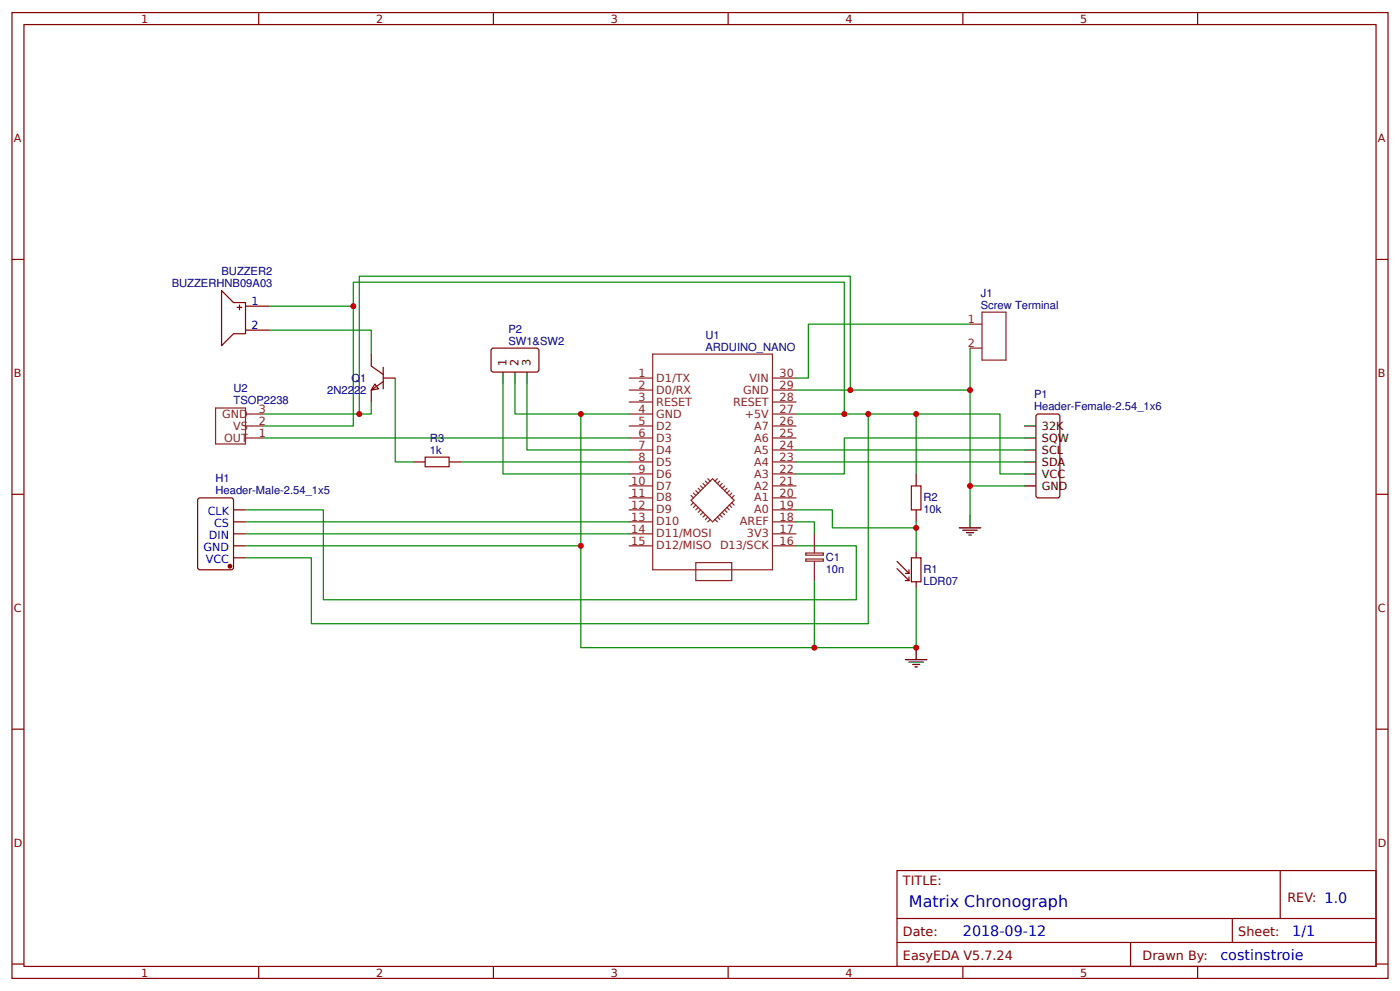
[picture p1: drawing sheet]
<svg xmlns="http://www.w3.org/2000/svg" width="309mm" height="219mm" viewBox="0 0 309 219" stroke-linecap="round" stroke-linejoin="round" font-family="sans-serif">
<g fill="none" stroke="#800" stroke-width=".26">
<path d="M2.6 2.8h304.1v213.2h-304.1zM5.3 5.4h298.7v208h-298.7zM57.1 2.8v2.6M109 2.8v2.6M160.9 2.8v2.6M212.7 2.8v2.6M264.6 2.8v2.6M2.6 57.3h2.7M304 57.3h2.7M48.9 64.2l2.7 2.6h2.6v6.9h-2.6l-2.7 2.6zM52.4 67.9h1M52.9 67.3v1.1"/>
<path d="M54.2 67.6h5.3M54.2 72.9h5.3M82 78.2v2.6l2.7 1.9M108.6 77.1l.4-.2h9.8l.3 .5-.1 4.5-.5 .3-9.8-.1-.2-.5zM82.8 84.8l.8 1.1-1.6 .2zM84.7 84.3l-2.7 1.8v2.7M84.7 83.5h2.6M84.7 81.1v4.8M228.9 91.7l.5-.3h4.2l.5 .3 .1 .2v17.5l-.1 .3-.5 .2h-4.2l-.5-.2v-.3zM2.6 109.1h2.7M43.7 110.2l.5-.3h6.9l.4 .3 .1 15.1-.3 .4-7.1 .1-.5-.3zM51.6 117.9h2.6"/>
<path d="M51.6 115.2h2.6M51.6 112.6h2.6M91.3 102h2.6M99.2 102h2.7M202.4 104.6v2.7M202.4 112.6v2.6M304 109.1h2.7M51.6 123.2h2.6M51.6 120.5h2.6M2.6 161h2.7M304 161h2.7M198.2 192.2h105.8v21.2h-105.8z"/>
<path d="M282.8 192.2v10.6M2.6 212.9h2.7M57.1 213.4v2.6M109 213.4v2.6M160.9 213.4v2.6M198.2 202.8h105.8M198.2 208.1h105.8M212.7 213.4v2.6M249.8 208.1v5.3M264.6 213.4v2.6M272.3 202.8v5.3M304 212.9h2.7"/>
</g>
<g fill="none" stroke="#8d2323" stroke-width=".26">
<path d="M144.2 78.2h26.5v47.6h-26.5zM214.3 71.6h2.7M214.3 76.9h2.7M217 68.9h5.2v10.6h-5.2zM47.6 90.1h6.6v7.9h-6.6zM54.2 96.7h4M54.2 94.1h4M54.2 91.4h4M138.9 99.4h5.3M138.9 96.7h5.3M138.9 94.1h5.3M138.9 91.4h5.3"/>
<path d="M138.9 88.8h5.3M138.9 86.1h5.3M138.9 83.5h5.3M170.7 99.4h5.2M170.7 96.7h5.2M170.7 94.1h5.2M170.7 91.4h5.2M170.7 88.8h5.2M170.7 86.1h5.2M170.7 83.5h5.2M138.9 117.9h5.3M138.9 115.2h5.3"/>
<path d="M138.9 112.6h5.3M138.9 109.9h5.3M138.9 107.3h5.3M138.9 104.6h5.3M138.9 102h5.3M152.7 109.4l.5 .5M153.2 111l-.5 .5M153.2 108.9l.5 .5M153.7 108.3l.6 .6M153.7 111.5l-.5 .6M154.3 107.8l.5 .5M154.3 112.1l-.6 .5"/>
<path d="M154.8 107.3l.5 .5M154.8 112.6l-.5 .5M155.3 106.8l.5 .5M155.3 113.1l-.5 .5M155.8 106.2l.6 .6M155.8 113.6l-.5 .6M156.4 105.7l.5 .5M156.4 114.2l-.6 .5M156.9 114.7l-.5 .5M158 106.2l4.2 4.3-4.8 4.7-2.6-2.6M158 114.7l.5 .5M158 106.2l-.6-.5-4.7 4.8 2.1 2.1"/>
<path d="M158.5 114.2l.5 .5M158.5 105.7l-.5 .5M159 113.6l.5 .6M159 106.2l-.5 .6M159.5 113.1l.6 .5M159.5 106.8l-.5 .5M160.1 112.6l.5 .5M160.1 107.3l-.6 .5M160.6 112.1l.5 .5M160.6 107.8l-.5 .5M161.1 111.5l.6 .6M161.1 108.3l-.5 .6"/>
<path d="M161.7 111l.5 .5M161.7 108.9l-.6 .5M162.2 109.4l-.5 .5M170.7 117.9h5.2M170.7 115.2h5.2M170.7 112.6h5.2M170.7 109.9h5.2M170.7 107.3h5.2M170.7 104.6h5.2M170.7 102h5.2M179.9 117.9v4.2M138.9 120.5h5.3"/>
<path d="M153.7 124.2h8v4h-8zM170.7 120.5h5.2M178 123.4h3.9v.5h-3.9zM178 122.1h3.9v.5h-3.9zM179.9 124v4.5"/>
</g>
<circle cx="50.8" cy="125" r=".4" fill="#800" stroke="#800" stroke-width=".26"/>
<g fill="none" stroke="#080" stroke-width=".26">
<path d="M59.5 72.9h22.5v5.3M59.5 67.6h18.6M214.3 71.6h-35.7v11.9h-2.7M214.3 76.9v9.2h-38.4M58.2 96.7h80.7M82 88.8v2.6h-2.6M87.3 83.5v18.5h4M111.1 84.8v19.8h27.8M113.8 84.8v6.6h14.5M116.4 84.8v14.6h22.5M138.9 91.4h-10.6v29.1h-74.1M175.9 91.4h15.9v46.3h-123v-14.5h-14.6"/>
<path d="M175.9 99.4h50.3M186.5 91.4v-29.1h-108.4v31.8h-19.9M187.9 86.1v-25.1h-108.5v30.4h-21.2M191.8 91.4h29.1v13.2h5.3M202.4 91.4v13.2M214.3 86.1v21.2h11.9M226.2 96.7h-39.7v7.9h-10.6M54.2 112.6h17.2v19.8h117.8v-11.9h-13.3M54.2 115.2h84.7M54.2 117.9h84.7M101.9 102h37M175.9 112.6h8v3.9h18.5"/>
<path d="M175.9 115.2h4v2.7M175.9 102h50.3M202.4 115.2v6.6M214.3 107.3v6.6M128.3 120.5v22.5h51.6M179.9 128.5v14.5h22.5v-13.2"/>
</g>
<path d="M198.2 125.5l2.6 2.7M198.2 124l2.6 2.6M200 128.2h.8M200 126.6h.8M200.8 125.8v.8M200.8 127.4v.8M201.3 123.2h2.2v5.3h-2.2zM202.4 121.8v1.4M202.4 128.5v1.3" fill="none" stroke="#840000" stroke-width=".26"/>
<path d="M93.9 100.9h5.3v2.2h-5.3zM201.3 107.3h2.2v5.3h-2.2z" fill="none" stroke="#a00000" stroke-width=".26"/>
<g fill="none" stroke="#000" stroke-width=".26">
<path d="M111.1 82.2v2.6M113.8 82.2v2.6M116.4 82.2v2.6M226.2 94.1h2.7M226.2 96.7h2.7M226.2 99.4h2.7M211.9 116.5h4.8M212.7 117.1h3.2M213.5 117.6h1.6M214 118.1h.6M214.3 113.9v2.6M226.2 102h2.7"/>
<path d="M226.2 104.6h2.7M226.2 107.3h2.7M200 145.7h4.8M200.8 146.2h3.2M201.6 146.7h1.6M202.1 147.2h.6M202.4 143v2.7"/>
</g>
<g fill="#c00">
<circle cx="128.3" cy="91.4" r=".66"/>
<circle cx="187.9" cy="86.1" r=".66"/>
<circle cx="214.3" cy="86.1" r=".66"/>
<circle cx="191.8" cy="91.4" r=".66"/>
<circle cx="79.4" cy="91.4" r=".66"/>
<circle cx="186.5" cy="91.4" r=".66"/>
<circle cx="202.4" cy="116.5" r=".66"/>
<circle cx="78.1" cy="67.6" r=".66"/>
<circle cx="202.4" cy="91.4" r=".66"/>
<circle cx="202.4" cy="143" r=".66"/>
<circle cx="179.9" cy="143" r=".66"/>
<circle cx="128.3" cy="120.5" r=".66"/>
<circle cx="214.3" cy="107.3" r=".66"/>
</g>
<text font-size="3.5" fill="#00f" x="200.8" y="200.2">Matrix Chronograph</text>
<g font-size="3.2" fill="#00f">
<text x="212.7" y="206.8">2018-09-12</text>
<text x="285.5" y="206.8">1/1</text>
<text x="269.6" y="212.1">costinstroie</text>
</g>
<g font-size="2.8" fill="#800">
<text x="199.5" y="195.4">TITLE:</text>
<text x="284.4" y="199.1">REV: 1.0</text>
<text x="199.5" y="206.8">Date:</text>
<text x="273.6" y="206.8">Sheet:</text>
<text x="199.5" y="212.1">EasyEDA V5.7.24</text>
<text x="252.4" y="212.1">Drawn By:</text>
</g>
<g font-size="2.5" fill="#800">
<text x="31.2" y="5">1</text>
<text x="83.1" y="5">2</text>
<text x="134.9" y="5">3</text>
<text x="186.8" y="5">4</text>
<text x="238.7" y="5">5</text>
<text x="3" y="31.4">A</text>
<text x="304.4" y="31.4">A</text>
<text x="3" y="83.2">B</text>
<text x="304.4" y="83.2">B</text>
<text x="3" y="135.1">C</text>
<text x="304.4" y="135.1">C</text>
<text x="3" y="186.9">D</text>
<text x="304.4" y="186.9">D</text>
<text x="31.2" y="215.6">1</text>
<text x="83.1" y="215.6">2</text>
<text x="134.9" y="215.6">3</text>
<text x="186.8" y="215.6">4</text>
<text x="238.7" y="215.6">5</text>
</g>
<g font-size="2.5" fill="#000080">
<text x="37.9" y="63.4">BUZZERHNB09A03</text>
<text x="48.9" y="60.7">BUZZER2</text>
<text x="216.7" y="65.5">J1</text>
<text x="216.7" y="68.1">Screw Terminal</text>
<text x="112.3" y="76.1">SW1&amp;SW2</text>
<text x="112.3" y="73.4">P2</text>
<text x="155.8" y="77.4">ARDUINO_NANO</text>
<text x="155.8" y="74.7">U1</text>
<text x="51.6" y="89.3">TSOP2238</text>
<text x="51.6" y="86.7">U2</text>
<text x="72.3" y="86.9">2N2222</text>
<text x="77.7" y="84.3">Q1</text>
<text x="228.5" y="88">P1</text>
<text x="228.5" y="90.6">Header-Female-2.54_1x6</text>
<text x="95" y="100.1">1k</text>
<text x="95" y="97.5">R3</text>
<text x="47.6" y="106.5">H1</text>
<text x="47.6" y="109.1">Header-Male-2.54_1x5</text>
<text x="204" y="113.4">10k</text>
<text x="204" y="110.7">R2</text>
<text x="182.4" y="124">C1</text>
<text x="182.4" y="126.6">10n</text>
<text x="204" y="129.2">LDR07</text>
<text x="204" y="126.6">R1</text>
</g>
<g font-size="2.5" fill="#00f">
<text x="55.6" y="67.3">1</text>
<text x="55.6" y="72.6">2</text>
<text x="45.9" y="113.6">CLK</text>
<text x="46.1" y="118.9">DIN</text>
<text x="47.3" y="116.3">CS</text>
<text x="45" y="121.6">GND</text>
<text x="45.5" y="124.2">VCC</text>
</g>
<g font-size="2.5" fill="#8d2323">
<text x="213.8" y="71.3">1</text>
<text x="213.8" y="76.6">2</text>
<text x="141" y="83.2">1</text>
<text x="172.2" y="83.2">30</text>
<text x="141" y="88.5">3</text>
<text x="141" y="85.9">2</text>
<text x="145" y="89.6">RESET</text>
<text x="145" y="86.9">D0/RX</text>
<text x="145" y="84.3">D1/TX</text>
<text x="161.9" y="89.6">RESET</text>
<text x="164.2" y="86.9">GND</text>
<text x="165.6" y="84.3">VIN</text>
<text x="172.2" y="85.9">29</text>
<text x="172.2" y="88.5">28</text>
<text x="49.1" y="92.2">GND</text>
<text x="51.5" y="94.9">VS</text>
<text x="57.1" y="93.8">2</text>
<text x="57.1" y="91.1">3</text>
<text x="141" y="93.8">5</text>
<text x="141" y="91.1">4</text>
<text x="145" y="94.9">D2</text>
<text x="145" y="92.2">GND</text>
<text x="164.5" y="92.2">+5V</text>
<text x="166.6" y="94.9">A7</text>
<text x="172.2" y="91.1">27</text>
<text x="172.2" y="93.8">26</text>
<text x="49.5" y="97.5">OUT</text>
<text x="57.1" y="96.4">1</text>
<text x="141" y="101.7">8</text>
<text x="141" y="99.1">7</text>
<text x="141" y="96.4">6</text>
<text x="145" y="100.1">D4</text>
<text x="145" y="97.5">D3</text>
<text x="166.6" y="97.5">A6</text>
<text x="166.6" y="100.1">A5</text>
<text x="172.2" y="96.4">25</text>
<text x="172.2" y="99.1">24</text>
<text x="172.2" y="101.7">23</text>
<text x="139.5" y="107">10</text>
<text x="141" y="104.4">9</text>
<text x="145" y="105.4">D6</text>
<text x="145" y="102.8">D5</text>
<text x="166.6" y="102.8">A4</text>
<text x="166.6" y="105.4">A3</text>
<text x="172.2" y="104.4">22</text>
<text x="172.2" y="107">21</text>
<text x="139.5" y="112.3">12</text>
<text x="139.5" y="109.7">11</text>
<text x="145" y="113.4">D9</text>
<text x="145" y="110.7">D8</text>
<text x="145" y="108.1">D7</text>
<text x="166.6" y="108.1">A2</text>
<text x="166.6" y="110.7">A1</text>
<text x="166.6" y="113.4">A0</text>
<text x="172.2" y="109.7">20</text>
<text x="172.2" y="112.3">19</text>
<text x="139.5" y="117.6">14</text>
<text x="139.5" y="115">13</text>
<text x="145" y="118.7">D11/MOSI</text>
<text x="145" y="116">D10</text>
<text x="163.5" y="116">AREF</text>
<text x="165" y="118.7">3V3</text>
<text x="172.2" y="115">18</text>
<text x="172.2" y="117.6">17</text>
<text x="139.5" y="120.3">15</text>
<text x="145" y="121.3">D12/MISO</text>
<text x="159.1" y="121.3">D13/SCK</text>
<text x="172.2" y="120.3">16</text>
</g>
<g font-size="2.5">
<text x="111.9" y="80.8" transform="rotate(-90 111.9 80.8)">1</text>
<text x="114.6" y="80.8" transform="rotate(-90 114.6 80.8)">2</text>
<text x="117.2" y="80.8" transform="rotate(-90 117.2 80.8)">3</text>
<text x="230.2" y="94.9">32K</text>
<text x="230.2" y="97.5">SQW</text>
<text x="230.2" y="100.1">SCL</text>
<text x="230.2" y="102.8">SDA</text>
<text x="230.2" y="105.4">VCC</text>
<text x="230.2" y="108.1">GND</text>
</g>
</svg>
